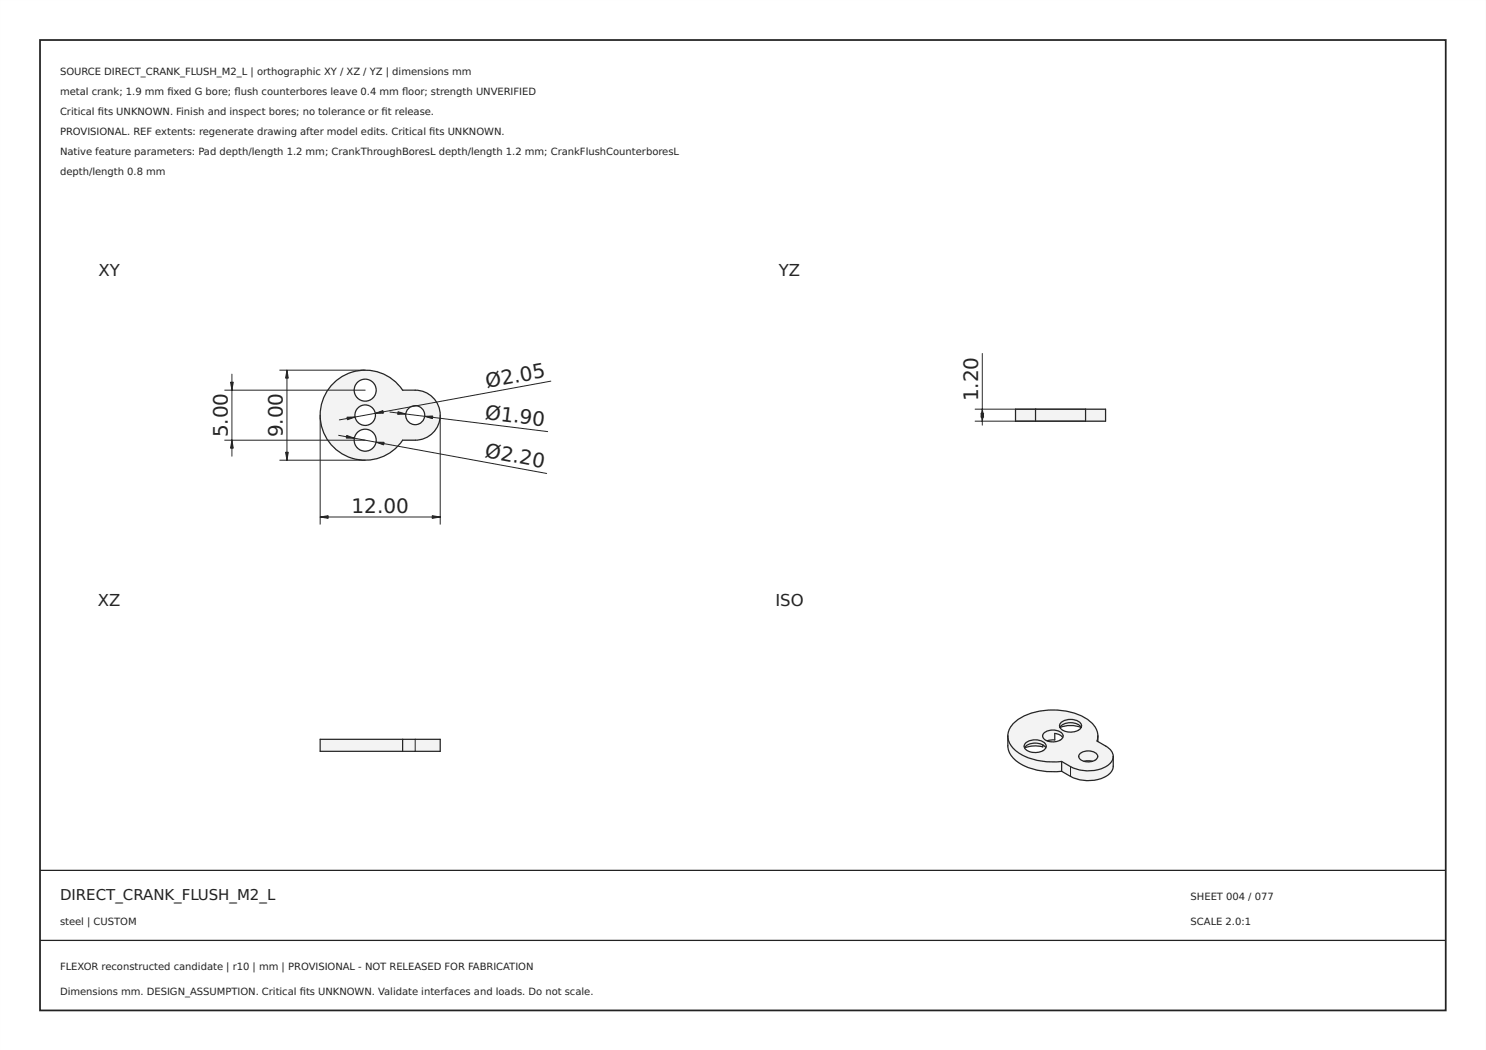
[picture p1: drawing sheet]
<svg xmlns="http://www.w3.org/2000/svg" width="297mm" height="210mm" viewBox="0 0 297 210" stroke-linecap="round" stroke-linejoin="round" font-family="sans-serif">
<path d="M0 0h297v210h-297zM0 0v210h297v-210z" fill="#000"/>
<path d="M8 8h281v194h-281z" fill="none" stroke="#222" stroke-width=".35"/>
<path d="M8 174h281zM8 188h281z" fill="#000" stroke="#222" stroke-width=".25"/>
<path d="M66.8 76.5a9 9 0 0 1 13.7 1.5 7.2 7.2 0 0 1 5.7 1.2 5 5 0 0 1 1.5 5.5 5 5 0 0 1-4.7 3.3h-2.5a9 9 0 0 1-13.3 1.9 9 9 0 0 1-.4-13.4zM70.8 78a2.2 2.2 0 0 1 4.4 0 2.2 2.2 0 0 1-4.4 0zM70.9 83a2.05 2.05 0 0 1 4.1 0 2.05 2.05 0 0 1-4.1 0zM70.8 88a2.2 2.2 0 0 1 4.4 0 2.2 2.2 0 0 1-4.4 0zM81.1 83a1.9 1.9 0 0 1 3.8 0 1.9 1.9 0 0 1-3.8 0z" fill-rule="evenodd" fill="#f1f3f5"/>
<g fill="none" stroke="#212529" stroke-width=".25">
<path d="M66.8 76.5a9 9 0 0 1 13.7 1.5 7.2 7.2 0 0 1 5.7 1.2 5 5 0 0 1 1.5 5.5 5 5 0 0 1-4.7 3.3h-2.5a9 9 0 0 1-13.3 1.9 9 9 0 0 1-.4-13.4z"/>
<circle cx="73" cy="78" r="2.2"/>
<circle cx="73" cy="88" r="2.2"/>
<circle cx="73" cy="83" r="2.05"/>
<circle cx="83" cy="83" r="1.9"/>
</g>
<path d="M44.9 78h28.1M46.4 74.8v16.4M55.9 74h17.1M57.4 74v18M110.1 76.2l-42.3 7.7M44.9 88h28.1M55.9 92h17.1M64 83v21.8M67.7 87l41.6 7.6M77.9 82.4l31.6 3.9M88 83v21.8M64 103.4h24" fill="none" stroke="#212529" stroke-width=".2"/>
<g fill="#212529" stroke="#212529" stroke-width=".2">
<path d="M86.4 103.1l1.6 .3-1.6 .2z"/>
<path d="M64 103.4l1.6-.3v.5z"/>
<path d="M57.4 74l.2 1.6h-.5z"/>
<path d="M57.1 90.4h.5l-.2 1.6z"/>
<path d="M75.2 88.4h1.6l-.1 .5z"/>
<path d="M69.3 87l1.5 .6h-1.6z"/>
<path d="M75 82.6l1.5-.5 .1 .5z"/>
<path d="M69.4 83.4h1.6l-1.5 .5z"/>
<path d="M84.9 83.2h1.6l-.1 .5z"/>
<path d="M79.6 82.3l1.5 .5h-1.6z"/>
<path d="M46.1 76.4h.5l-.2 1.6z"/>
<path d="M46.4 88l.2 1.6h-.5z"/>
</g>
<g fill="#f1f3f5">
<path d="M80.5 147.8h2.5v2.4h-2.5z" fill-rule="evenodd"/>
<path d="M64 147.8h16.5v2.4h-16.5z" fill-rule="evenodd"/>
<path d="M83 147.8h5v2.4h-5z" fill-rule="evenodd"/>
</g>
<path d="M80.5 147.8h-16.5v2.4h16.5M80.5 147.8h7.5v2.4h-7.5M80.5 147.8v2.4" fill="none" stroke="#212529" stroke-width=".25"/>
<path d="M83 147.8v2.4" fill="none" stroke="#212529" stroke-width=".2"/>
<g fill="#f1f3f5">
<path d="M217 81.8h4v2.4h-4z" fill-rule="evenodd"/>
<path d="M207 81.8h10v2.4h-10z" fill-rule="evenodd"/>
<path d="M203 81.8h4v2.4h-4z" fill-rule="evenodd"/>
</g>
<path d="M207 81.8h-4v2.4h4M207 84.2h10M207 81.8h10M207 81.8v2.4M217 81.8h4v2.4h-4M217 81.8v2.4" fill="none" stroke="#212529" stroke-width=".25"/>
<path d="M196.4 70.7v14.3M194.9 81.8h22.1M194.9 84.2h22.1" fill="none" stroke="#212529" stroke-width=".2"/>
<g fill="#212529" stroke="#212529" stroke-width=".2">
<path d="M196.4 81.8l.2 1.6h-.5z"/>
<path d="M196.1 82.6h.5l-.2 1.6z"/>
</g>
<g fill="#f1f3f5">
<path d="M212.2 152.2l1.8 1.1v1.9l-1.8-1z" fill-rule="evenodd"/>
<path d="M201.5 147.1a4.9 4.9 0 0 0 3.2 4 14.1 14.1 0 0 0 7.5 1.1v2a12.5 12.5 0 0 1-9.4-2.4 3.9 3.9 0 0 1-1.3-2.7z" fill-rule="evenodd"/>
<path d="M202.9 144.3a13.3 13.3 0 0 1 12.5-1.5 6 6 0 0 1 4 3.6l.1 .7-.2 1 .2 .1a5 5 0 0 1 3 2.6 2.36 2.36 0 0 1-1.6 2.6 8.3 8.3 0 0 1-8.7-1.2 12.5 12.5 0 0 1-9.4-2.3 3.5 3.5 0 0 1 .1-5.6zM208.7 146.5a.94 .94 0 0 0-.2 1 .94 .94 0 0 0 .8 .6 2.48 2.48 0 0 0 3.2-.8 1.35 1.35 0 0 0-1.5-1.3 2.93 2.93 0 0 0-2.3 .5zM212.1 144.4a.98 .98 0 0 0 .5 1.7 2.62 2.62 0 0 0 3.6-.8 1.45 1.45 0 0 0-1.6-1.4 3.1 3.1 0 0 0-2.5 .5zM205 148.5a.98 .98 0 0 0 .6 1.7 2.9 2.9 0 0 0 3.4-.7 1.1 1.1 0 0 0-1-1.4 3.2 3.2 0 0 0-3 .4zM216 150.6a.93 .93 0 0 0-.3 1 .93 .93 0 0 0 1 .6 2.07 2.07 0 0 0 2.7-1 1.97 1.97 0 0 0-2.5-1z" fill-rule="evenodd"/>
<path d="M214 153.3a7.4 7.4 0 0 0 7.9-.7l.6-.9v-.5a3.4 3.4 0 0 1-.6 3.4 7.4 7.4 0 0 1-7.9 .6z" fill-rule="evenodd"/>
<path d="M219.5 147.1v1.1l-.2-.1z" fill-rule="evenodd"/>
<path d="M212.1 145.1a2.89 2.89 0 0 1 4 .3 5.9 5.9 0 0 0-4.2 0z" fill-rule="evenodd"/>
<path d="M212.1 144.4a3 3 0 0 1 4 .3v.7a2.87 2.87 0 0 0-4.2 0 .81 .81 0 0 1 .2-1z" fill-rule="evenodd"/>
<path d="M208.7 146.5a2.8 2.8 0 0 1 3.7 .3v.7l-.4-.5-1.2-.4v1.3h-.8a.98 .98 0 0 1-1.2-.1 .98 .98 0 0 1-.1-1.3z" fill-rule="evenodd"/>
<path d="M205 149.2a3.2 3.2 0 0 1 3.4-.3v.4a6 6 0 0 0-3.6 .2z" fill-rule="evenodd"/>
<path d="M205 148.5a3 3 0 0 1 4 .3v.7a2.86 2.86 0 0 0-4.2 0 .81 .81 0 0 1 .2-1z" fill-rule="evenodd"/>
<path d="M216 150.6a2.67 2.67 0 0 1 3.3 .3 1.04 1.04 0 0 1-1.3 1.2h-.5a1.36 1.36 0 0 1-1.9-.9z" fill-rule="evenodd"/>
</g>
<g fill="none" stroke="#212529" stroke-width=".25">
<path d="M201.5 147.1a5.1 5.1 0 0 0 .8 4.2 11.4 11.4 0 0 0 9 3l.9-.1M201.5 147.1a4.8 4.8 0 0 1 3.1-3.9 14 14 0 0 1 12.6 .5 4.4 4.4 0 0 1 2.3 3.4M201.5 147.1a4.9 4.9 0 0 0 3.2 4 14.1 14.1 0 0 0 7.5 1.1M205 148.5a3 3 0 0 1 4 .3 1.13 1.13 0 0 1-.9 1.5 2.83 2.83 0 0 1-3.3-.8v-.7zM208.4 148.9v.4l-1.8-.2-1.8 .4a2.83 2.83 0 0 1 4.2 0M208.7 146.5a2.8 2.8 0 0 1 3.7 .3 1.19 1.19 0 0 1-1.3 1.5 2.12 2.12 0 0 1-2.7-1.2zM212.1 144.4a3 3 0 0 1 4 .3 1.13 1.13 0 0 1-1 1.5 2.83 2.83 0 0 1-3.2-.8v-.7zM212.2 152.2v2M212.4 147.5l-.7-.7-.9-.2v1.3l-1.5 .2M216 150.6a2.67 2.67 0 0 1 3.3 .3 1.09 1.09 0 0 1-1.2 1.4 1.96 1.96 0 0 1-2.5-1.1zM216.1 145.4a2.83 2.83 0 0 0-4.2 0l1.1-.3 1.3-.1 1.8 .4M216.7 152.2l.8-.1 .9 .1"/>
<path d="M219.5 147.1l-.2 1a5.2 5.2 0 0 1 3.2 2.7v.4M219.5 147.1v1.1M222.5 151.2a3.4 3.4 0 0 1-.6 3.4 7.4 7.4 0 0 1-7.9 .6l-1.8-1M222.5 151.2a2.98 2.98 0 0 1-2.3 2.5 8.4 8.4 0 0 1-8-1.5"/>
</g>
<path d="M214 153.3v1.9" fill="none" stroke="#212529" stroke-width=".2"/>
<g font-size="4" fill="#212529">
<text x="97.3" y="77.6" transform="rotate(-10 97.3 77.6)">Ø2.05</text>
<text x="96.8" y="83.8" transform="rotate(7 96.8 83.8)">Ø1.90</text>
<text x="195.5" y="80.2" transform="rotate(-90 195.5 80.2)">1.20</text>
<text x="45.5" y="87.4" transform="rotate(-90 45.5 87.4)">5.00</text>
<text x="56.5" y="87.4" transform="rotate(-90 56.5 87.4)">9.00</text>
<text x="96.8" y="91.4" transform="rotate(10 96.8 91.4)">Ø2.20</text>
<text x="70.3" y="102.5">12.00</text>
</g>
<g font-size="3.3" fill="#212529">
<text x="19.7" y="55.1">XY</text>
<text x="155.7" y="55.1">YZ</text>
<text x="19.6" y="121.1">XZ</text>
<text x="155" y="121.1">ISO</text>
</g>
<text font-size="3" fill="#222" x="12" y="180">DIRECT_CRANK_FLUSH_M2_L</text>
<g font-size="2" fill="#222">
<text x="12" y="15">SOURCE DIRECT_CRANK_FLUSH_M2_L | orthographic XY / XZ / YZ | dimensions mm</text>
<text x="12" y="19">metal crank; 1.9 mm fxed G bore; fush counterbores leave 0.4 mm foor; strength UNVERIFIED</text>
<text x="12" y="23">Critical fts UNKNOWN. Finish and inspect bores; no tolerance or ft release.</text>
<text x="19.6" y="23">i</text>
<text x="33.5" y="19">i</text>
<text x="46.9" y="19">l</text>
<text x="76.3" y="23">i</text>
<text x="80.4" y="19">l</text>
<text x="12" y="27">PROVISIONAL. REF extents: regenerate drawing after model edits. Critical fts UNKNOWN.</text>
<text x="85.8" y="27">i</text>
<text x="12" y="31">Native feature parameters: Pad depth/length 1.2 mm; CrankThroughBoresL depth/length 1.2 mm; CrankFlushCounterboresL</text>
<text x="12" y="35">depth/length 0.8 mm</text>
<text x="238" y="180">SHEET 004 / 077</text>
<text x="12" y="185">steel | CUSTOM</text>
<text x="238" y="185">SCALE 2.0:1</text>
<text x="12" y="194">FLEXOR reconstructed candidate | r10 | mm | PROVISIONAL - NOT RELEASED FOR FABRICATION</text>
<text x="12" y="199">Dimensions mm. DESIGN_ASSUMPTION. Critical fts UNKNOWN. Validate interfaces and loads. Do not scale.</text>
<text x="59.9" y="199">i</text>
</g>
</svg>
